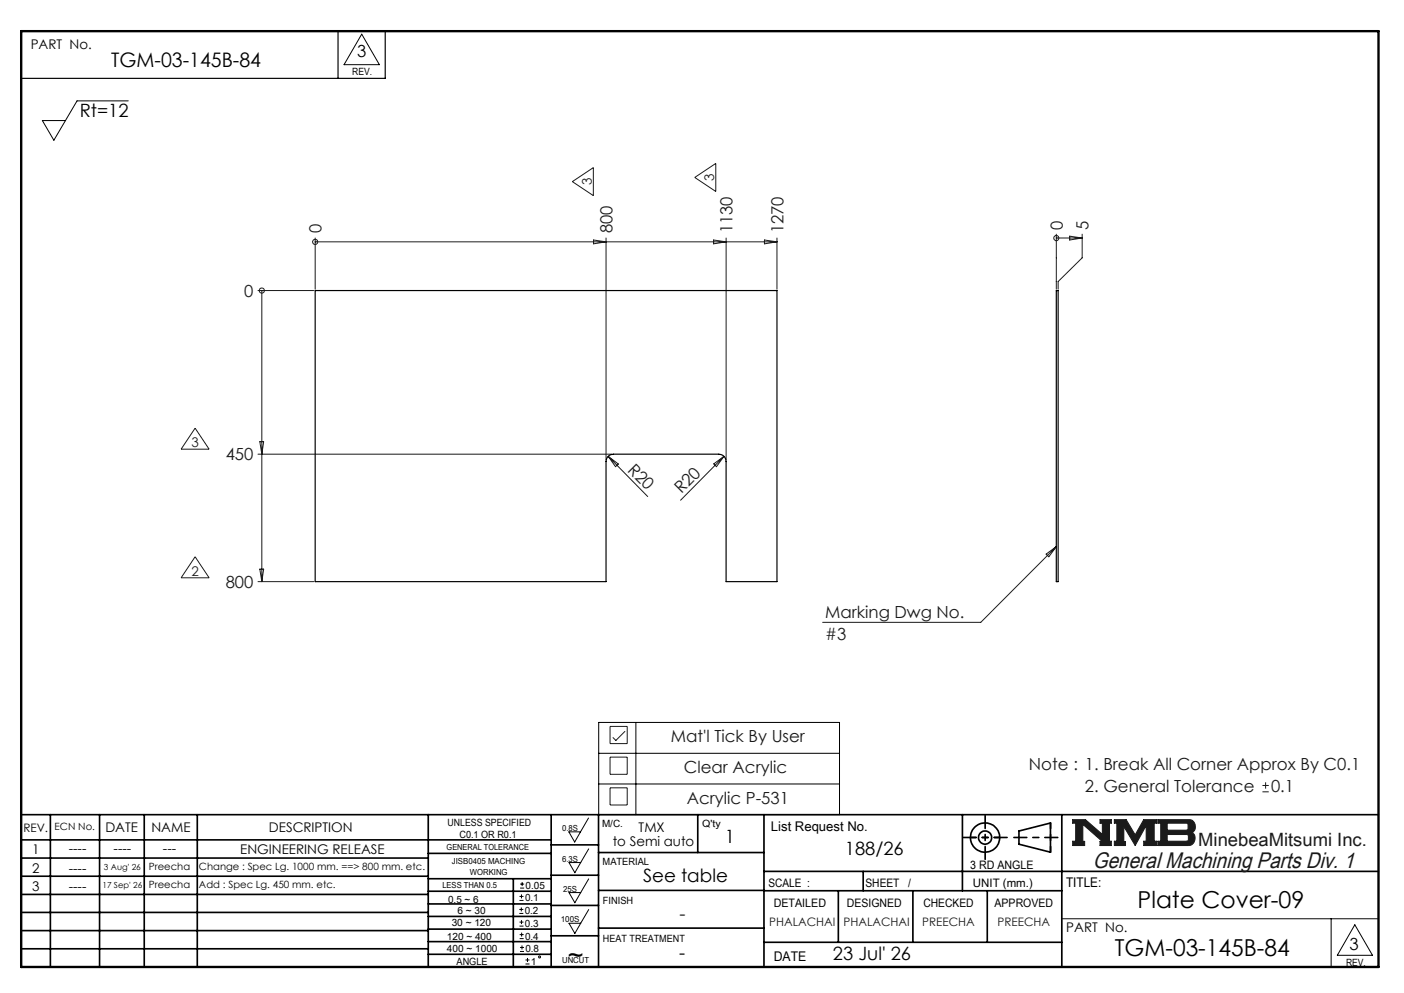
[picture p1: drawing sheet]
<svg xmlns="http://www.w3.org/2000/svg" width="297mm" height="210mm" viewBox="0 0 297 210" stroke-linecap="round" stroke-linejoin="round" font-family="sans-serif">
<g fill="none" stroke="#000" stroke-width=".35">
<path d="M4.5 172.3h287.1M4.5 177.6h112.1M10.7 172.3v32.2M21.1 172.3v32.2M30.5 172.3v32.2M41.7 172.3v32.2M90.6 172.3v32.2M116.6 172.3v32.2M116.6 178.7h10M126.6 172.3v32.2M147.6 172.3v8M161.6 172.3v32.2"/>
<path d="M203.6 172.3v16.1M215.5 175.7l6.7-1.6v6.1l-6.7-1.7zM224.6 172.3v32.2M4.5 185.3h86.1M4.5 181.5h86.1M4.5 189.2h86.1M4.5 193h86.1M4.5 196.8h86.1M90.6 199.1h26M90.6 193.8h26M90.6 188.5h26M90.6 191.2h26"/>
<path d="M90.6 180.5h26M90.6 185.8h26M90.6 196.5h26M108.6 185.8v18.5M116.6 185.1h10M116.6 191.5h10M116.6 197.9h10M126.6 196.3h35M126.6 188.3h35M126.6 180.3h35M161.6 184.3h130M161.6 199.3h63"/>
<path d="M161.6 188.4h63M177.3 188.4v10.9M182.6 184.3v4.1M193.1 188.4v10.9M208.8 188.4v10.9M4.5 200.7h86.1M90.6 201.8h26"/>
<circle cx="208.4" cy="177.1" r="3.1"/>
<circle cx="208.4" cy="177.1" r="1.4"/>
</g>
<path d="M132.2 154.7l-1.9 1.9-.6-.6M226.9 173.3h2.7l3.6 3.2v-2.4h-.5v-.8h2.4v.8h-.4v3.8h.4v.9h-2.4v-.9h.5l-4.1-3.6v3.6h.3v.9h-2.5v-.9h.6v-3.8h-.6zM235.7 173.3h2.5l1.9 3.3 1.8-3.3h2.8v.8h-.5v3.8h.5v.9h-2.8v-.9h.6v-3.3l-2.4 4.2-2.4-4v3.2h.4v.8h-2.4v-.9h.6v-3.8h-.6zM244.9 173.3h6.6a1.47 1.47 0 0 1 1.3 1.2 1.47 1.47 0 0 1-.7 1.6 1.48 1.48 0 0 1 .7 1.6 1.48 1.48 0 0 1-1.4 1.1h-6.5v-.9h.6v-3.8h-.6zM246.9 174.1h4.1l.3 .2v1l-.3 .3h-4.1zM246.9 176.5h4.2l.3 .3v.8l-.4 .3h-4.1z" fill="none" stroke="#191924" stroke-width=".21"/>
<path d="M76.5 7.2l3.8 6.5h-7.5zM120.3 175.9h2.5l-1.2 2.2zM124.5 173l-1.7 2.9M124.5 179.5l-1.7 2.9M120.4 182.4h2.4l-1.2 2.2zM120.4 188.8h2.4l-1.2 2.1zM120.4 195.3h2.4l-1.2 2.1zM124.5 185.9l-1.7 2.9M124.5 192.4l-1.7 2.9M224.6 194.3h67M281.6 194.3v10.2M286.6 195.6l3.7 6.4h-7.4z" fill="none" stroke="#000" stroke-width=".21"/>
<path d="M4.5 6.6h287.1" fill="none" stroke="#000" stroke-width=".21" stroke-dasharray="6.3 1.3 1.3 1.3" stroke-dashoffset="1.9"/>
<path d="M71.5 6.6v10M81.5 6.6v10h-77" fill="none" stroke="#000" stroke-width=".25"/>
<path d="M205.3 177.1h6.2M222.2 174v6.2" fill="none" stroke="#000" stroke-width=".35" stroke-dasharray="15.2 1.3 1.3 1.3" stroke-dashoffset="14.1"/>
<path d="M203.8 177.1h9.2M208.4 172.5v9.2M214.5 177.1h9.3" fill="none" stroke="#000" stroke-width=".35" stroke-dasharray="15.2 1.3 1.3 1.3" stroke-dashoffset="12.5"/>
<path d="M4.5 6.6h287.1v197.9h-287.1z" fill="none" stroke="#000" stroke-width=".5"/>
<path d="M226.9 173.3v.8h.6v3.8h-.6v.9h2.5v-.9h-.3v-3.6l4.1 3.6h-.5v.9h2.4v-.9h-.4v-3.8h.4v-.8h-2.4v.8h.5v2.4l-3.6-3.2zM235.7 173.3v.8h.6v3.8h-.6v.9h2.4v-.8h-.4v-3.2l2.4 4 2.4-4.2v3.3h-.6v.9h2.8v-.9h-.5v-3.8h.5v-.8h-2.8l-1.8 3.3-1.9-3.3zM246.9 176.5h4.2l.3 .2v1l-.3 .2h-4.2zM244.9 173.3v.8h.6v3.8h-.6v.9h6.9l.7-.5 .3-.9-.1-.7-.6-.6a1.48 1.48 0 0 0 .7-1.6 1.48 1.48 0 0 0-1.3-1.2zM246.9 174.1h4.1l.3 .2v1.1l-.2 .2h-4.2z" fill-rule="evenodd" fill="#191924"/>
<g fill="none" stroke="#191924" stroke-width=".21">
<path d="M121.1 38.4l4.4-3v6zM147 37.5l4.4-2.9v5.9zM66.7 51.1h.1M66.7 50.3v10.9M66.7 51.1h97.7M125.6 50.8l2.6 .3-2.6 .5zM128.2 50.3v47M151 50.8l2.6 .3-2.6 .5zM153.6 50.3v47M161.7 50.8l2.7 .3-2.7 .5zM164.4 50.3v10.9M223.4 50.3h.1"/>
<path d="M223.4 49.5v11.7M223.4 50.3h5.5M226.3 49.9l2.6 .4-2.6 .5zM228.9 49.5v5l-5.1 5v1.7M54.6 61.4h11.8M55.4 61.4h.1M55.4 61.4v61.6M41.3 90.5l2.9 4.5h-5.9zM54.6 96.1h74.8M55 93.4h.8l-.4 2.7zM128.7 96.5l8.3 8.5M128.7 96.5l2.1 1.6-.6 .6z"/>
<path d="M151 98.1l2.1-1.6-1.5 2.2zM153.1 96.5l-9.1 9.3M41.3 117.7l2.9 4.5h-5.9zM221.3 117.2l2.1-1.6-1.5 2.1zM223.4 115.6l-15.9 16h-33.5M54.6 123h11.8M55 120.4h.8l-.4 2.6zM129 153.6h3.7v3.7h-3.7zM129 160.1h3.7v3.7h-3.7zM129 166.6h3.7v3.6h-3.7zM267.1 167.5h1.3M267.1 166.1h1.3"/>
<path d="M267.7 165.4v1.4"/>
<circle cx="66.7" cy="51.2" r=".54"/>
<circle cx="223.4" cy="50.3" r=".54"/>
<circle cx="55.4" cy="61.5" r=".54"/>
</g>
<g fill="none" stroke="#000" stroke-width=".21">
<path d="M27.1 21.3h-10.8l-4.9 8.4-2.4-4.2h4.9M126.6 152.8h51v19.5h-51zM126.6 159.3h51M134.5 152.8v19.5M126.6 165.8h51M109.9 193.2h.8M109.9 192.3h.8M109.9 195.9h.8M109.9 195h.8M109.9 190.4h.8M109.9 189.6h.8M109.9 198.5h.9"/>
<path d="M109.9 197.7h.9M110 187.8h.9M110 187h.9M110.3 191.9v.8M110.3 189.2v.8M110.3 194.6v.8M110.3 197.2v.9M110.4 199.9v.9M110.5 186.5v.9M110 201.2h.8M110 200.4h.8M111.2 203.9h.8"/>
<path d="M111.2 203h.8M111.6 202.6v.8"/>
<circle cx="114.1" cy="202.4" r=".21"/>
</g>
<path d="M66.7 61.4h97.7v61.6h-10.8v-25.4a1.56 1.56 0 0 0-1.6-1.5h-22.2a1.56 1.56 0 0 0-1.6 1.5v25.4h-61.5zM223.4 61.4h.4v61.6h-.4z" fill="none" stroke="#000" stroke-width=".25"/>
<g font-size="4.9">
<text x="240.6" y="192">Plate Cover-09</text>
<text x="120.1" y="203.7">~</text>
<text x="235.8" y="202.1">TGM-03-145B-84</text>
</g>
<text font-size="4.7" fill="#191924" x="231.2" y="183.6">General Machining Parts Div. 1</text>
<text font-size="4.2" x="23.5" y="14.3">TGM-03-145B-84</text>
<g font-size="3.9">
<text x="16.9" y="24.6">Rt=12</text>
<text x="153.3" y="178.4">1</text>
<text x="178.7" y="180.8">188/26</text>
<text x="136" y="186.6">See table</text>
<text x="143.7" y="202.9">-</text>
<text x="176.2" y="203.1">23 Jul' 26</text>
</g>
<g font-size="3.9" fill="#191924">
<text x="253.5" y="178.9">MinebeaMitsumi Inc.</text>
<text x="143.7" y="194.7">-</text>
</g>
<g font-size="3.5">
<text x="75.6" y="12.1">3</text>
<text x="285.5" y="200.9">3</text>
</g>
<g font-size="3.5" fill="#191924">
<text x="68" y="49.3" transform="rotate(-90 68 49.3)">0</text>
<text x="129.6" y="49.3" transform="rotate(-90 129.6 49.3)">800</text>
<text x="154.9" y="49.3" transform="rotate(-90 154.9 49.3)">1130</text>
<text x="165.7" y="49.3" transform="rotate(-90 165.7 49.3)">1270</text>
<text x="224.8" y="48.5" transform="rotate(-90 224.8 48.5)">0</text>
<text x="230.3" y="48.5" transform="rotate(-90 230.3 48.5)">5</text>
<text x="51.7" y="62.8">0</text>
<text x="47.7" y="97.4">450</text>
<text x="132.6" y="99.5" transform="rotate(45 132.6 99.5)">R20</text>
<text x="144.2" y="104.5" transform="rotate(-45 144.2 104.5)">R20</text>
<text x="47.7" y="124.3">800</text>
<text x="174.6" y="130.8">Marking Dwg No.</text>
<text x="174.6" y="135.4">#3</text>
<text x="141.9" y="157">Mat'l Tick By User</text>
<text x="144.7" y="163.5">Clear Acrylic</text>
<text x="217.7" y="162.9">Note : 1. Break All Corner Approx By C0.1</text>
<text x="229.5" y="167.4">2. General Tolerance</text>
<text x="268.9" y="167.4">0.1</text>
<text x="145.3" y="170">Acrylic P-531</text>
</g>
<g font-size="2.8">
<text x="6.5" y="10.4">PART No.</text>
<text x="22.3" y="175.9">DATE</text>
<text x="32" y="175.9">NAME</text>
<text x="56.9" y="175.9">DESCRIPTION</text>
<text x="129.6" y="178.8">to Semi auto</text>
<text x="135.1" y="176">TMX</text>
<text x="163.1" y="175.7">List Request No.</text>
<text x="6.8" y="180.6">1</text>
<text x="6.8" y="184.6">2</text>
<text x="14.5" y="184.6">----</text>
<text x="14.5" y="180.3">----</text>
<text x="24" y="180.3">----</text>
<text x="34.5" y="180.3">---</text>
<text x="50.8" y="180.7">ENGINEERING RELEASE</text>
<text x="6.8" y="188.4">3</text>
<text x="14.5" y="188.4">----</text>
<text x="225.5" y="187.6">TITLE:</text>
<text x="225.6" y="197.2">PART No.</text>
<text x="163.7" y="203.2">DATE</text>
</g>
<g font-size="2.8" fill="#191924">
<text x="125.2" y="39.2" transform="rotate(-90 125.2 39.2)">3</text>
<text x="151.1" y="38.3" transform="rotate(-90 151.1 38.3)">3</text>
<text x="40.5" y="94.6">3</text>
<text x="40.5" y="121.8">2</text>
</g>
<g font-size="2.5">
<text x="4.9" y="175.9">REV.</text>
<text x="205.2" y="183.8">3 RD ANGLE</text>
<text x="162.5" y="187.5">SCALE :</text>
<text x="163.7" y="191.7">DETAILED</text>
<text x="179.2" y="191.9">DESIGNED</text>
<text x="183.1" y="187.5">SHEET</text>
<text x="192.1" y="187.5">/</text>
<text x="195.3" y="191.9">CHECKED</text>
<text x="205.8" y="187.5">UNIT (mm.)</text>
<text x="210.4" y="191.9">APPROVED</text>
</g>
<g font-size="2.5" fill="#191924">
<text x="162.7" y="195.9">PHALACHAI</text>
<text x="178.5" y="195.9">PHALACHAI</text>
<text x="195.1" y="195.9">PREECHA</text>
<text x="211" y="195.9">PREECHA</text>
</g>
<g font-size="2.1">
<text x="74.5" y="16">REV.</text>
<text x="11.6" y="175.6">ECN No.</text>
<text x="94.7" y="174.7">UNLESS SPECIFIED</text>
<text x="97.2" y="177.3">C0.1 OR R0.1</text>
<text x="127.3" y="174.9">M/C.</text>
<text x="148.6" y="175">Q'ty</text>
<text x="31.5" y="184.1">Preecha</text>
<text x="42.1" y="184.1">Change : Spec Lg. 1000 mm. ==&gt; 800 mm. etc.</text>
<text x="127.5" y="183">MATERIAL</text>
<text x="31.5" y="187.9">Preecha</text>
<text x="42.1" y="187.9">Add : Spec Lg. 450 mm. etc.</text>
<text x="94.8" y="191">0.5 ~ 6</text>
<text x="111.1" y="190.6">0.1</text>
<text x="111.2" y="188">0.05</text>
<text x="127.6" y="191.1">FINISH</text>
<text x="95.6" y="195.9">30 ~ 120</text>
<text x="96.8" y="193.3">6 ~ 30</text>
<text x="111" y="193.4">0.2</text>
<text x="111.1" y="196.1">0.3</text>
<text x="94.5" y="198.8">120 ~ 400</text>
<text x="94.5" y="201.3">400 ~ 1000</text>
<text x="111.1" y="198.7">0.4</text>
<text x="111.2" y="201.4">0.8</text>
<text x="127.6" y="199.2">HEAT TREATMENT</text>
<text x="96.6" y="204.1">ANGLE</text>
<text x="112.3" y="204.1">1</text>
<text x="284.7" y="204.3">REV.</text>
</g>
<g font-size="1.8">
<text x="94.5" y="179.8">GENERAL TOLERANCE</text>
<text x="118.9" y="175.7">0.8S</text>
<text x="22" y="184.1">3 Aug' 26</text>
<text x="95.6" y="182.8">JISB0405 MACHING</text>
<text x="99.4" y="185.1">WORKING</text>
<text x="118.9" y="182.2">6.3S</text>
<text x="21.7" y="187.9">17 Sep' 26</text>
<text x="93.6" y="187.8">LESS THAN 0.5</text>
<text x="119.1" y="188.6">25S</text>
<text x="118.6" y="195.1">100S</text>
<text x="118.9" y="203.6">UNCUT</text>
</g>
</svg>
